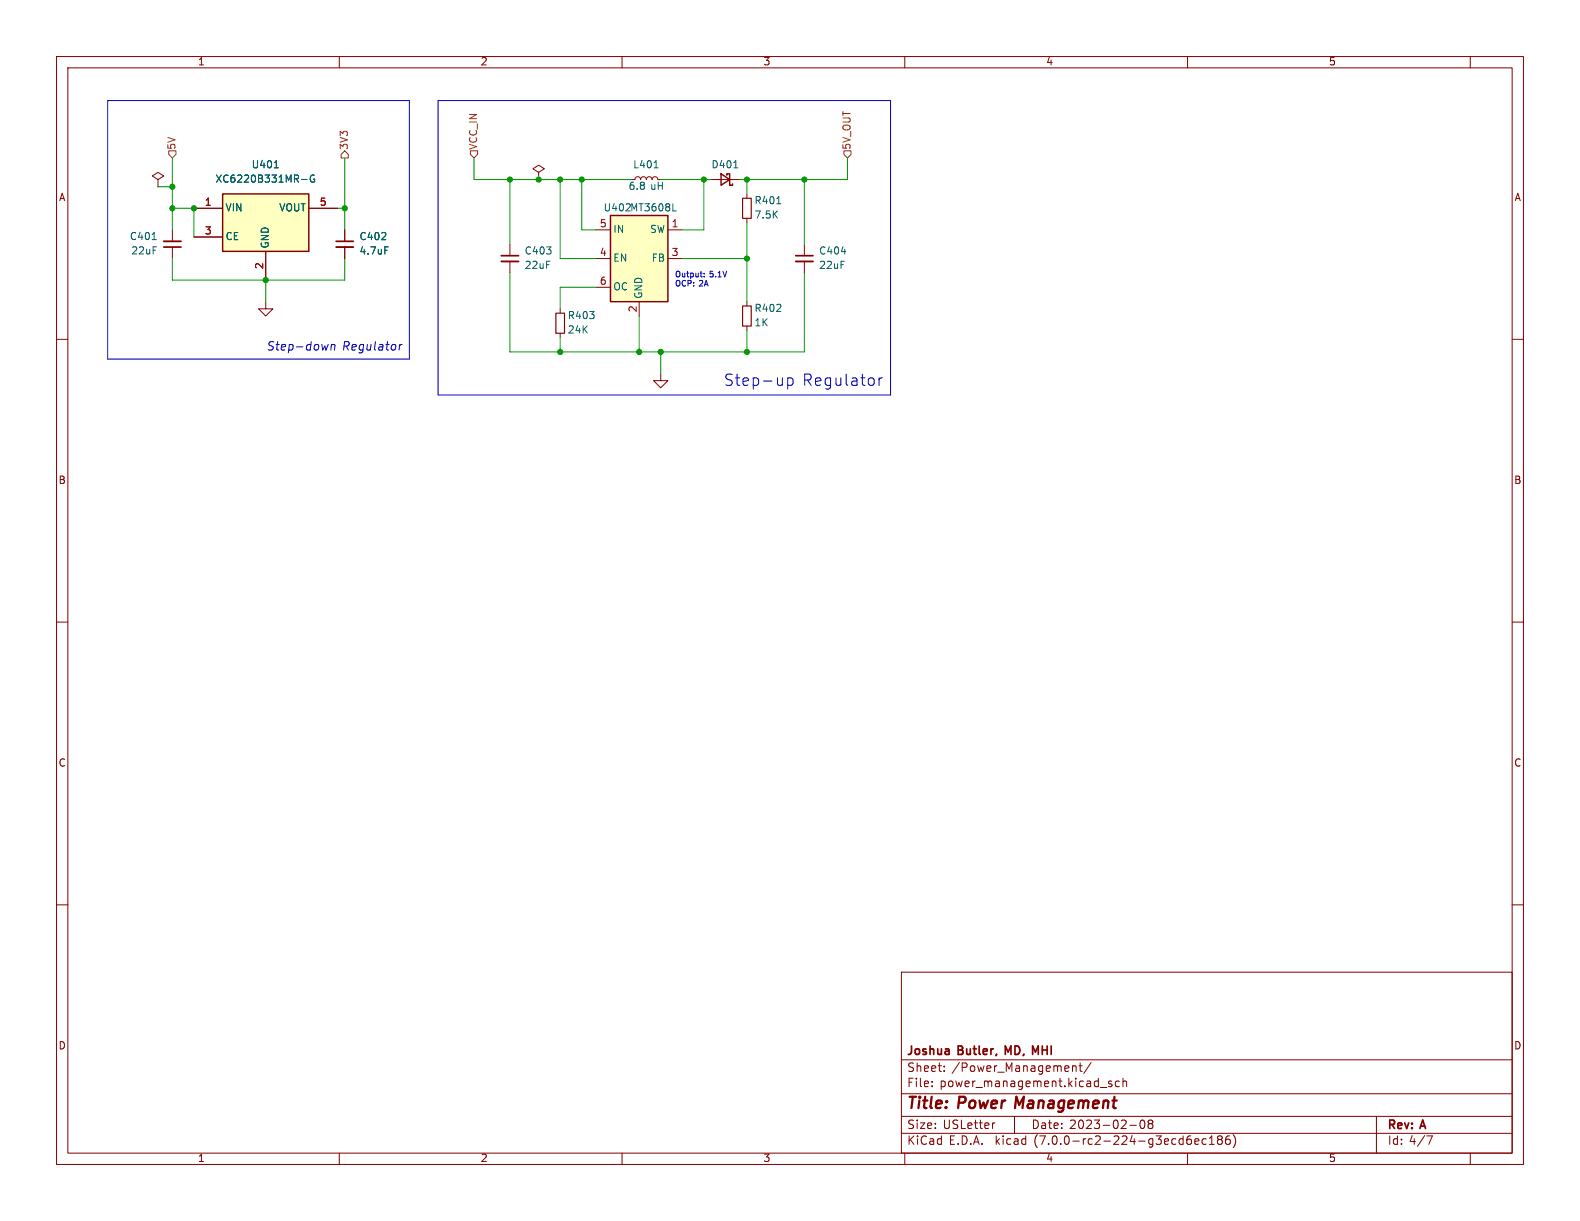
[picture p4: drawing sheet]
<svg xmlns="http://www.w3.org/2000/svg" width="279mm" height="216mm" viewBox="0 0 279 216" stroke-linecap="round" stroke-linejoin="round" font-family="sans-serif">
<g fill="none" stroke="#840000" stroke-width=".18">
<path d="M10 10h259.4v195.9h-259.4zM12 12h255.4v191.9h-255.4zM60 10v2M110 10v2M160 10v2M210 10v2M260 10v2M27.9 31.8l1.1-.7-1.1-.6-1 .6 1 .7v1.2M27.9 33h.1M34.3 36.8h5.1M54.6 36.8h5.1M95.2 30.5l1.1-.7-1.1-.6-1 .6 1 .7v1.3"/>
<path d="M95.2 31.8h.1M111.8 31.8h.5l.1-.4 .4-.2 .3 .2 .2 .4 .1-.4 .4-.2 .4 .2 .1 .4 .2-.4 .3-.2 .4 .2 .1 .4 .2-.4 .3-.2 .4 .2 .1 .4h.5M125.7 31.8h5.1M132.1 34.3v.8M132.1 38.6v.8M10 60h2M30.5 40.6v2.1M30.5 43.7v2M34.3 41.9h5.1M47 53.3v1.3h1.3l-1.3 1.3-1.3-1.3h1.3M47 44.5v5M61 40.6v2.1"/>
<path d="M61 43.7v2M90.2 43.2v2M90.2 46.2v2.1M99.1 54.6v.8M99.1 58.9v.8M105.4 40.6h2.5M105.4 45.7h2.5M105.4 50.8h2.5M113 53.3v2.6M118.1 40.6h2.5M118.1 45.7h2.5M132.1 53.3v.8"/>
<path d="M132.1 57.7v.7M142.2 43.2v2M142.2 46.2v2.1M267.4 60h2M116.8 66v1.3h1.3l-1.3 1.3-1.2-1.3h1.2M10 110h2M267.4 110h2M10 160h2M267.4 160h2M159.4 171.9h108v32h-108zM159.4 197.4h108M159.4 193.4h108"/>
<path d="M159.4 187.4h108M164.8 192v.2M164.8 191.2v.2M167 189.3v.2M167 188.5v.2M175.9 198.6h-.2M179.4 197.4v3M189.7 188.6l.2-.1h.3l.1 1M189.7 188.5v1M190.8 188.5h.6M191 188v1.2l.4 .3M192.9 187.9l-1.2 1.9"/>
<path d="M194.6 192.3h1.1M196.6 191.2h-.4l-.2 .2 .1 .2 .5 .1v.4h-.6M197.9 191.2h-.4l-.3 .2v.5l.2 .2h.5M198.6 191.3l.2-.1h.4v1M198.6 190.7v1.5M199.8 199h1.1M201.8 198.1h.1a.81 .81 0 0 1 .6 .6 .81 .81 0 0 1-.3 .8l-.1 .1a.81 .81 0 0 1-.6-.7 .81 .81 0 0 1 .3-.8zM203.3 198.7l-.3-.3 .3-.3h.3l.3 .2-.3 .4M203.3 198.7l-.3 .3 .1 .4 .2 .2h.3l.3-.3-.1-.5-.2-.1M203.3 198.7h.3M243.4 197.4v6.5M60 203.9v2"/>
<path d="M110 203.9v2M159.4 200.4h108M160 203.9v2M210 203.9v2M210.6 201.5l.1 .2-.1 .6M211.3 201.9l.7-.2-.1-.3h-.4l-.2 .2 .1 .7h.5M213.3 201.4h-.4l-.3 .2v.5l.1 .2h.6M213.9 202.4h.8M213.9 201.3l.4-.4v1.5M215.6 201.5l-.3 .3 .1 .4 .2 .2h.3l.2-.3v-.3l-.2-.3M215.6 201.5l-.3-.3 .3-.3h.3l.2 .2-.2 .4M215.6 201.5h.3"/>
<path d="M217.4 200.9a.59 .59 0 0 0-.7 .6v.6l.2 .2 .4 .1 .2-.2 .1-.5-.2-.2-.4-.1-.3 .3M218.1 200.6a1.72 1.72 0 0 1 0 2.3M253.3 200.9l-.6 1.5M260 203.9v2"/>
</g>
<path d="M131.3 35.1h1.5v3.5h-1.5zM98.3 55.4h1.5v3.5h-1.5zM131.3 54.1h1.5v3.6h-1.5z" fill="none" stroke="#840000" stroke-width=".2"/>
<g fill="#ffffc2" stroke="#ffffc2" stroke-width=".18">
<path d="M107.9 38.1h10.2v15.2h-10.2z"/>
<path d="M39.4 34.3h15.2v10.2h-15.2z"/>
</g>
<path d="M39.4 34.3h15.2v10.2h-15.2zM107.9 38.1h10.2v15.2h-10.2zM127.5 30.7l1.5 1.1-1.5 1zM128.5 31v-.3h.5v2.1h.5v-.3" fill="none" stroke="#840000" stroke-width=".25"/>
<path d="M48.5 29.7h.7M53.3 31.7h1M55.6 31a.59 .59 0 0 0-.8 .6 .59 .59 0 0 0 .8 .6v-.5h-.2M115.7 29.7h.7M119 37.3h.6M129.8 29.7h.7M137.4 36h.7M26.9 42.4h.7M68 43.7h.7" fill="none" stroke="#006464" stroke-width=".18"/>
<path d="M29 42.7h3M59.4 43.7h3.1M88.6 46.2h3.1M140.7 46.2h3.1" fill="none" stroke="#840000" stroke-width=".33"/>
<path d="M29 43.7h3M59.4 42.7h3.1M88.6 45.2h3.1M140.7 45.2h3.1" fill="none" stroke="#840000" stroke-width=".3"/>
<path d="M29.8 26.7h1.3v.6l-.6 .6-.7-.6zM61 26.7l.6 .6v.6h-1.3v-.6zM83.2 26.7h1.3v.6l-.7 .6-.6-.6zM149.2 26.7h1.3v.6l-.6 .6-.7-.6z" fill="none" stroke="#725600" stroke-width=".18"/>
<g fill="none" stroke="#0000c2" stroke-width=".18">
<path d="M19 17.8h53.4v45.7h-53.4zM77.5 17.8h80v52.1h-80zM124.5 48.9v.1M124.5 48.3v.1M58.1 60.9l-.5 1M58.6 61l.2-.1 .4 .1-.1 .9M58.6 60.9l-.1 1M70.7 60.9l-.1 1M71.1 60.9l-.3 .1-.2 .2M139.3 66.8v2M139.3 66.9l.6-.1 .3 .4v.6l-.1 .2-.2 .1-.6-.1M155.4 66.8v1.3"/>
<path d="M156 66.8a.51 .51 0 0 0-.6 .4"/>
</g>
<g fill="none" stroke="#009600" stroke-width=".18">
<path d="M27.9 33h2.6M30.5 36.8h3.8v5.1M30.5 27.9v12.7M59.7 36.8h1.3M61 27.9v12.7M83.8 27.9v3.9h28M90.2 31.8v11.4M99.1 31.8v13.9h6.3M102.9 31.8v8.8h2.5M116.8 31.8h8.9M124.5 31.8v8.8h-3.9M132.1 31.8v2.5"/>
<path d="M132.1 39.4v13.9M142.2 31.8v11.4M149.9 27.9v3.9h-19.1M30.5 45.7v3.8h30.5v-3.8M47 49.5v3.8M90.2 48.3v13.9h52v-13.9M99.1 59.7v2.5M105.4 50.8h-6.3v3.8M113 55.9v6.3M120.6 45.7h11.5M132.1 58.4v3.8M116.8 62.2v3.8"/>
</g>
<g fill="#009600" stroke="#009600" stroke-width=".18">
<circle cx="47" cy="49.5" r=".46"/>
<circle cx="34.3" cy="36.8" r=".46"/>
<circle cx="30.5" cy="36.8" r=".46"/>
<circle cx="30.5" cy="33" r=".46"/>
<circle cx="61" cy="36.8" r=".46"/>
<circle cx="132.1" cy="62.2" r=".46"/>
<circle cx="132.1" cy="45.7" r=".46"/>
<circle cx="142.2" cy="31.8" r=".46"/>
<circle cx="132.1" cy="31.8" r=".46"/>
<circle cx="99.1" cy="62.2" r=".46"/>
<circle cx="113" cy="62.2" r=".46"/>
<circle cx="116.8" cy="62.2" r=".46"/>
<circle cx="102.9" cy="31.8" r=".46"/>
<circle cx="124.5" cy="31.8" r=".46"/>
<circle cx="99.1" cy="31.8" r=".46"/>
<circle cx="95.2" cy="31.8" r=".46"/>
<circle cx="90.2" cy="31.8" r=".46"/>
</g>
<g font-size="2.8" fill="#0000c2">
<text x="128" y="68.6">Step-up</text>
<text x="141.8" y="68.6">Regulator</text>
</g>
<g font-size="2.8" fill="#840000">
<text x="160.4" y="196.7">Title:</text>
<text x="169.5" y="196.7">Power</text>
<text x="180.2" y="196.7">Management</text>
</g>
<g font-size="2.1" fill="#0000c2">
<text x="47" y="62.2">Step-down</text>
<text x="60.4" y="62.2">Regulator</text>
</g>
<g font-size="2.1" fill="#840000">
<text x="160.4" y="189.8">Sheet:</text>
<text x="160.4" y="187">Joshua</text>
<text x="168.3" y="189.8">/Power_Management/</text>
<text x="169.5" y="187">Butler,</text>
<text x="178.3" y="187">MD, MHI</text>
<text x="160.4" y="192.5">File:</text>
<text x="166.2" y="192.5">power_management.kicad_sch</text>
<text x="160.4" y="202.7">KiCad</text>
<text x="160.4" y="199.9">Size:</text>
<text x="166.7" y="199.9">USLetter</text>
<text x="167.8" y="202.7">E.D.A.</text>
<text x="176.1" y="202.7">kicad</text>
<text x="182.4" y="199.9">Date:</text>
<text x="183" y="202.7">(7.0.0-rc2-224-g3ecd6ec186)</text>
<text x="189.1" y="199.9">2023-02-08</text>
<text x="245.4" y="200.1">Rev:</text>
<text x="245.4" y="202.7">Id: 4/7</text>
<text x="251.4" y="200.1">A</text>
</g>
<g font-size="1.8" fill="#840000">
<text x="35" y="11.8">1</text>
<text x="85" y="11.8">2</text>
<text x="135" y="11.8">3</text>
<text x="185" y="11.8">4</text>
<text x="235" y="11.8">5</text>
<text x="10.4" y="35.8">A</text>
<text x="267.8" y="35.8">A</text>
<text x="10.3" y="85.8">B</text>
<text x="267.7" y="85.8">B</text>
<text x="10.3" y="135.8">C</text>
<text x="267.7" y="135.8">C</text>
<text x="10.3" y="185.8">D</text>
<text x="267.7" y="185.8">D</text>
<text x="35" y="205.7">1</text>
<text x="85" y="205.7">2</text>
<text x="135" y="205.7">3</text>
<text x="185" y="205.7">4</text>
<text x="235" y="205.7">5</text>
</g>
<g font-size="1.8" fill="#725600">
<text x="31.3" y="26.5" transform="rotate(-90 31.3 26.5)">5V</text>
<text x="61.8" y="26.5" transform="rotate(-90 61.8 26.5)">3V3</text>
<text x="84.6" y="26.5" transform="rotate(-90 84.6 26.5)">VCC_IN</text>
<text x="150.7" y="26.5" transform="rotate(-90 150.7 26.5)">5V_OUT</text>
</g>
<g font-size="1.8" fill="#006464">
<text x="38" y="32.6">XC6220B331MR-G</text>
<text x="44.4" y="30">U401</text>
<text x="111.1" y="33.8">6.8</text>
<text x="111.9" y="30">L401</text>
<text x="115" y="33.8">uH</text>
<text x="125.8" y="30">D401</text>
<text x="39.9" y="37.7">VIN</text>
<text x="49.3" y="37.7">VOUT</text>
<text x="106.7" y="37.7">U402 MT3608L</text>
<text x="108.5" y="41.5">IN</text>
<text x="114.8" y="41.5">SW</text>
<text x="133.4" y="36.4">R401</text>
<text x="133.4" y="38.9">7.5K</text>
<text x="22.9" y="42.7">C401</text>
<text x="23.1" y="45.3">22uF</text>
<text x="39.9" y="42.7">CE</text>
<text x="47.8" y="43.9" transform="rotate(-90 47.8 43.9)">GND</text>
<text x="63.5" y="42.7">C402</text>
<text x="63.5" y="45.3">4.7uF</text>
<text x="92.7" y="45.3">C403</text>
<text x="92.7" y="47.8">22uF</text>
<text x="108.5" y="46.5">EN</text>
<text x="115.1" y="46.5">FB</text>
<text x="144.8" y="45.3">C404</text>
<text x="144.8" y="47.8">22uF</text>
<text x="108.5" y="51.6">OC</text>
<text x="113.9" y="52.8" transform="rotate(-90 113.9 52.8)">GND</text>
<text x="100.3" y="56.7">R403</text>
<text x="100.3" y="59.2">24K</text>
<text x="133.4" y="55.4">R402</text>
<text x="133.4" y="58">1K</text>
</g>
<g font-size="1.8" fill="#a90000">
<text x="36.2" y="36.6">1</text>
<text x="36.2" y="41.7">3</text>
<text x="56.5" y="36.6">5</text>
<text x="106" y="40.4">5</text>
<text x="118.7" y="40.4">1</text>
<text x="46.7" y="47.7" transform="rotate(-90 46.7 47.7)">2</text>
<text x="106" y="45.5">4</text>
<text x="118.7" y="45.5">3</text>
<text x="106" y="50.5">6</text>
<text x="112.8" y="55.3" transform="rotate(-90 112.8 55.3)">2</text>
</g>
<g font-size="1.4" fill="#0000c2">
<text x="119.4" y="49.2">Output:</text>
<text x="119.4" y="50.8">OCP: 2A</text>
<text x="125.5" y="49.2">5.1V</text>
</g>
</svg>
